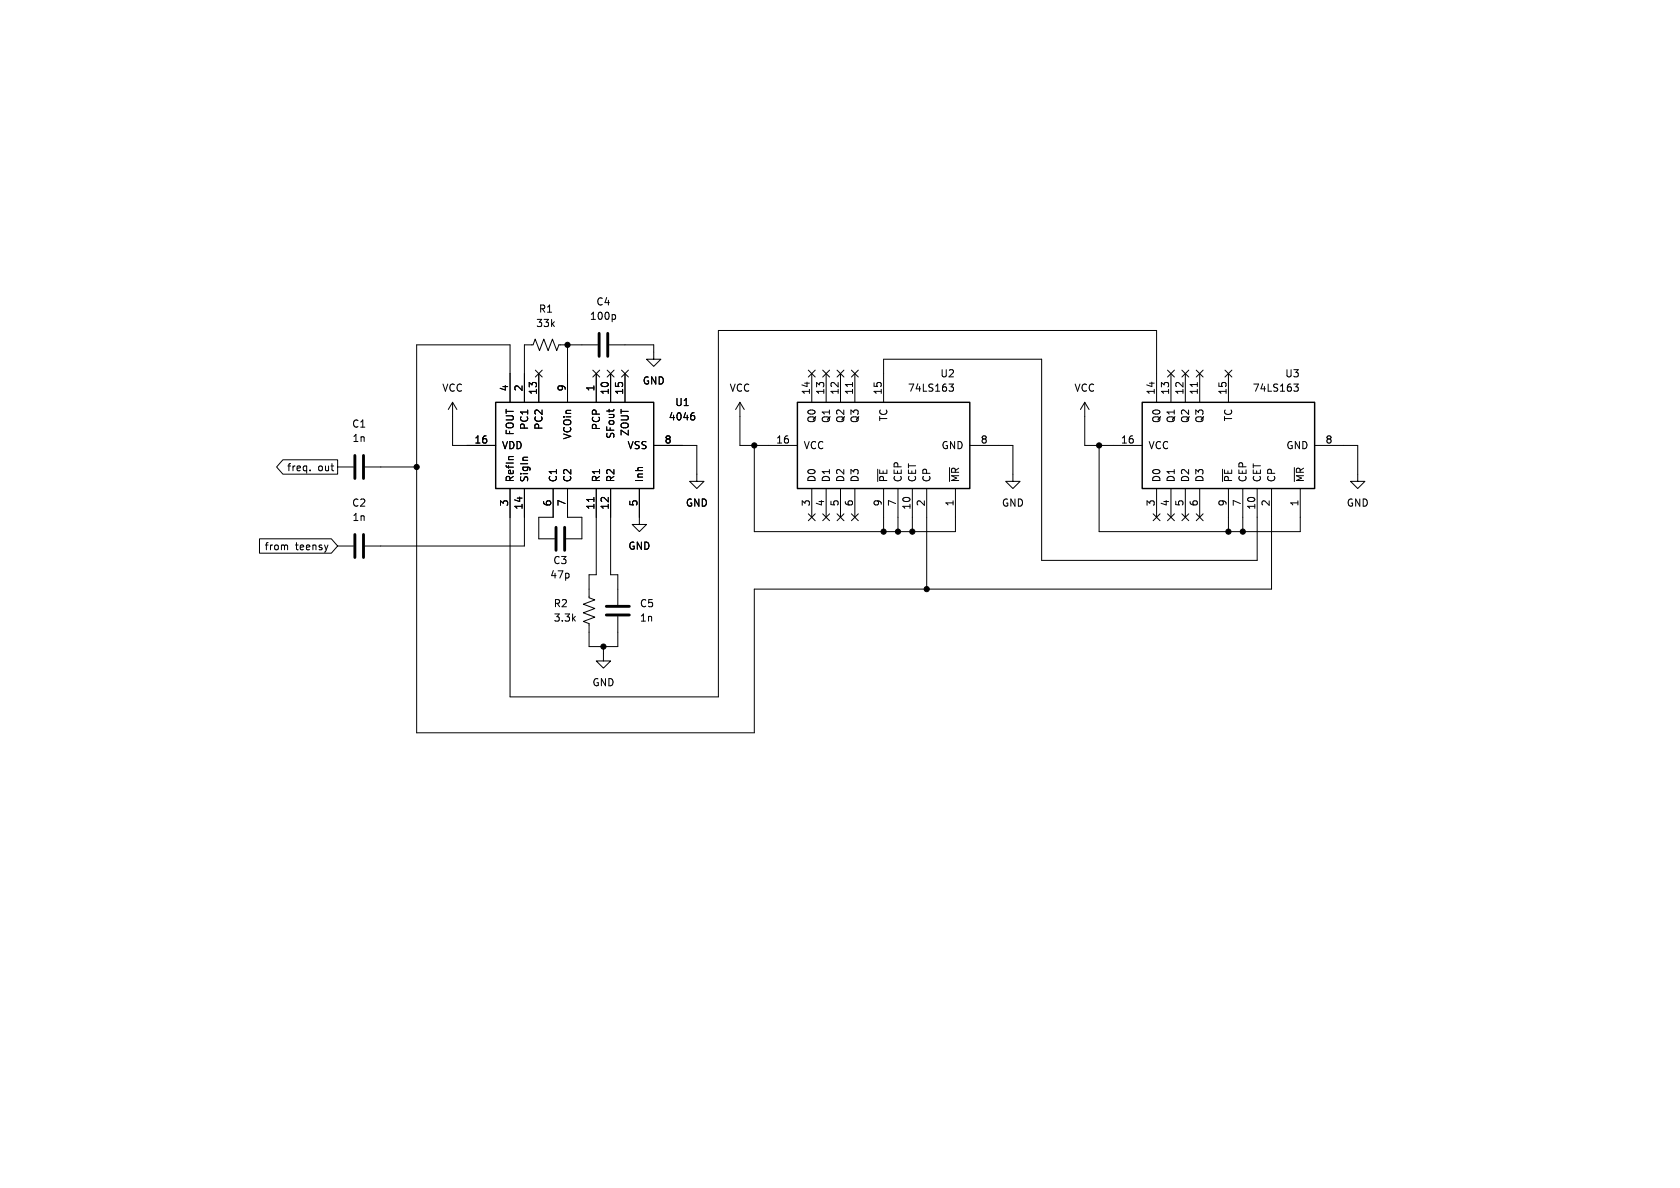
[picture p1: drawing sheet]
<svg xmlns="http://www.w3.org/2000/svg" width="297mm" height="210mm" viewBox="0 0 297 210" stroke-linecap="round" stroke-linejoin="round" font-family="sans-serif">
<g fill="none" stroke="#000" stroke-width=".18">
<path d="M108.6 55.6l.2 .3v.3l-.2 .3M80 71.1v7.6h7.6M80 71.1l-.8 1.3M80 71.1l.8 1.3M90.2 71.1v-10.1h-16.5v68.5h59.6v-25.4h91.5v-17.7M94.6 65.4l1.3 1.2M95.2 66v5.1M95.9 65.4l-1.3 1.2M100.3 61v10.1M104.8 65.4l1.2 1.2M105.4 66v5.1M105.7 61h-6.9l-.4 1-.7-2.1-.8 2.1-.8-2.1-.7 2.1-.8-2.1-.4 1.1h-1.5v10.1"/>
<path d="M106 65.4l-1.2 1.2M107.3 65.4l1.3 1.2M107.7 72.4v.4M107.7 61h7.9v2.5h1.2l-1.2 1.3-1.3-1.3h1.3M107.9 66v5.1M108.5 72.4v.1M108.6 65.4l-1.3 1.2M109.9 65.4l1.2 1.2M110.5 66v5.1M111.1 65.4l-1.2 1.2M115.6 78.7h7.6v6.4h1.3l-1.3 1.3-1.3-1.3h1.3M122.5 73h.2"/>
<path d="M122.6 73.5l.2 .2v.3l-.2 .2M130.8 71.1v7.6h10.2M130.8 71.1l-.8 1.3M130.8 71.1l.8 1.3M133.3 78.7v15.3h35.6v-7.6M142.9 65.4l1.2 1.2M143.5 66v5.1M144.1 65.4l-1.2 1.2M145.4 65.4l1.3 1.2M146 66v5.1M146.7 65.4l-1.3 1.2M148 65.4l1.2 1.2"/>
<path d="M148.6 66v5.1M149.2 65.4l-1.2 1.2M150.5 65.4l1.2 1.2M150.7 67.6v.7M151.1 66v5.1M151.7 65.4l-1.2 1.2M156.2 71.1v-7.6h27.9v35.6h38.1v-12.7M167.8 67.9h.8l-.5 .5 .4 .1 .1 .4-.3 .3h-.3M171.4 78.7h7.7v6.4h1.2l-1.2 1.3-1.3-1.3h1.3M191.8 71.1v7.6h10.1M191.8 71.1l-.8 1.3M191.8 71.1l.7 1.3"/>
<path d="M194.3 78.7v15.3h35.6v-7.6M204.5 71.1v-12.7h-77.5v64.8h-36.8v-36.8M206.4 65.4l1.2 1.2M207 66v5.1M207.6 65.4l-1.2 1.2M208.9 65.4l1.3 1.2M209.5 66v5.1M210.2 65.4l-1.3 1.2M211.5 65.4l1.2 1.2M211.7 67.6v.7M212.1 66v5.1M212.7 65.4l-1.2 1.2"/>
<path d="M216.6 65.4l1.2 1.2M217.2 66v5.1M217.8 65.4l-1.2 1.2M228.7 67.9h.8l-.4 .5 .4 .1v.4l-.2 .3h-.4M232.4 78.7h7.6v6.4h1.3l-1.3 1.3-1.2-1.3h1.2M45.9 95.2h12.7l1.1 1.3-1.1 1.3h-12.7zM50 81.3h9.7v2.5h-9.7l-1.1-1.2zM50.7 96.3l.1 .2v.7M54.8 83.1v.1M59.7 82.6h2.8M59.7 96.5h2.8M64.5 82.6h9.2"/>
<path d="M92.7 86.4v10.1h-28.2M97.8 86.4v5h-2.6v3.9h2.8M100.3 86.4v5h2.6v3.9h-2.8M105 87.9v.8M105.4 86.4v15.2h-1.3v4.1l1.1 .3-2.1 .8 2.1 .8-2.1 .7 2.1 .8-2.1 .8 1 .3v4.1h5.1v-5.3M107.9 86.4v15.2h1.3v5.3M113 86.4v6.3h1.3l-1.3 1.3-1.2-1.3h1.2M142.9 90.8l1.2 1.2M143.5 86.4v5M144.1 90.8l-1.2 1.2M145.4 90.8l1.3 1.2M146 86.4v5"/>
<path d="M146.7 90.8l-1.3 1.2M148 90.8l1.2 1.2M148.6 86.4v5M149.2 90.8l-1.2 1.2M150.5 90.8l1.2 1.2M151.1 86.4v5M151.7 90.8l-1.2 1.2M155.2 83v2.1M156.2 86.4v7.6M158.7 86.4v7.6M161.3 86.4v7.6M163.8 86.4v17.7"/>
<path d="M167.9 82.6v2.5M203.9 90.8l1.2 1.2M204.5 86.4v5M205.1 90.8l-1.2 1.2M206.4 90.8l1.2 1.2M207 86.4v5M207.6 90.8l-1.2 1.2M208.9 90.8l1.3 1.2M209.5 86.4v5M210.2 90.8l-1.3 1.2M211.5 90.8l1.2 1.2M212.1 86.4v5"/>
<path d="M212.7 90.8l-1.2 1.2M216.1 83v2.1M217.2 86.4v7.6M219.7 86.4v7.6M228.8 82.6v2.5M106.7 114.3v2.5h1.2l-1.2 1.3-1.3-1.3h1.3"/>
</g>
<path d="M87.6 71.1h28v15.3h-28zM141 71.1h30.4v15.3h-30.4zM201.9 71.1h30.5v15.3h-30.5z" fill="none" stroke="#000" stroke-width=".25"/>
<path d="M105.9 58.9v4.1M107.4 58.9v4.1M62.7 80.5v4.1M62.7 94.5v4.1M64.3 80.5v4.1M64.3 94.5v4.1M98.3 93.2v4.1M99.8 93.2v4.1M107.2 108.7h4.1M107.2 107.2h4.1" fill="none" stroke="#000" stroke-width=".51"/>
<g fill="#000" stroke="#000" stroke-width=".18">
<circle cx="100.3" cy="61" r=".46"/>
<circle cx="133.3" cy="78.7" r=".46"/>
<circle cx="194.3" cy="78.7" r=".46"/>
<circle cx="73.7" cy="82.6" r=".46"/>
<circle cx="156.2" cy="94" r=".46"/>
<circle cx="158.7" cy="94" r=".46"/>
<circle cx="161.3" cy="94" r=".46"/>
<circle cx="217.2" cy="94" r=".46"/>
<circle cx="219.7" cy="94" r=".46"/>
<circle cx="106.7" cy="114.3" r=".46"/>
<circle cx="163.8" cy="104.1" r=".46"/>
</g>
<g font-size="1.8">
<text x="94.7" y="58">33k</text>
<text x="95.2" y="55.5">R1</text>
<text x="104.2" y="56.7">100p</text>
<text x="105.3" y="54.2">C4</text>
<text x="78.1" y="69.4">VCC</text>
<text x="89.9" y="69.3" transform="rotate(-90 89.9 69.3)">4</text>
<text x="92.5" y="69.3" transform="rotate(-90 92.5 69.3)">2</text>
<text x="95" y="69.9" transform="rotate(-90 95 69.9)">13</text>
<text x="100.1" y="69.3" transform="rotate(-90 100.1 69.3)">9</text>
<text x="105.2" y="69.3" transform="rotate(-90 105.2 69.3)">1</text>
<text x="107.7" y="69.9" transform="rotate(-90 107.7 69.9)">10</text>
<text x="110.2" y="69.9" transform="rotate(-90 110.2 69.9)">15</text>
<text x="113.5" y="68.2">GND</text>
<text x="119.3" y="72">U1</text>
<text x="128.9" y="69.4">VCC</text>
<text x="143.3" y="69.9" transform="rotate(-90 143.3 69.9)">14</text>
<text x="145.8" y="69.9" transform="rotate(-90 145.8 69.9)">13</text>
<text x="148.3" y="69.9" transform="rotate(-90 148.3 69.9)">12</text>
<text x="150.9" y="69.9" transform="rotate(-90 150.9 69.9)">11</text>
<text x="156" y="69.9" transform="rotate(-90 156 69.9)">15</text>
<text x="160.4" y="69.4">74LS163</text>
<text x="166.2" y="66.9">U2</text>
<text x="189.9" y="69.4">VCC</text>
<text x="204.2" y="69.9" transform="rotate(-90 204.2 69.9)">14</text>
<text x="206.8" y="69.9" transform="rotate(-90 206.8 69.9)">13</text>
<text x="209.3" y="69.9" transform="rotate(-90 209.3 69.9)">12</text>
<text x="211.8" y="69.9" transform="rotate(-90 211.8 69.9)">11</text>
<text x="216.9" y="69.9" transform="rotate(-90 216.9 69.9)">15</text>
<text x="221.4" y="69.4">74LS163</text>
<text x="227.1" y="66.9">U3</text>
<text x="62.2" y="75.8">C1</text>
<text x="91" y="77.1" transform="rotate(-90 91 77.1)">FOUT</text>
<text x="93.6" y="76.1" transform="rotate(-90 93.6 76.1)">PC1</text>
<text x="96.1" y="76.1" transform="rotate(-90 96.1 76.1)">PC2</text>
<text x="101.2" y="77.8" transform="rotate(-90 101.2 77.8)">VCOin</text>
<text x="106.3" y="76.1" transform="rotate(-90 106.3 76.1)">PCP</text>
<text x="108.8" y="77.7" transform="rotate(-90 108.8 77.7)">SFout</text>
<text x="111.4" y="77.2" transform="rotate(-90 111.4 77.2)">ZOUT</text>
<text x="118.1" y="74.5">4046</text>
<text x="144.4" y="74.9" transform="rotate(-90 144.4 74.9)">Q0</text>
<text x="146.9" y="74.9" transform="rotate(-90 146.9 74.9)">Q1</text>
<text x="149.5" y="74.9" transform="rotate(-90 149.5 74.9)">Q2</text>
<text x="152" y="74.9" transform="rotate(-90 152 74.9)">Q3</text>
<text x="157.1" y="74.6" transform="rotate(-90 157.1 74.6)">TC</text>
<text x="205.3" y="74.9" transform="rotate(-90 205.3 74.9)">Q0</text>
<text x="207.9" y="74.9" transform="rotate(-90 207.9 74.9)">Q1</text>
<text x="210.4" y="74.9" transform="rotate(-90 210.4 74.9)">Q2</text>
<text x="213" y="74.9" transform="rotate(-90 213 74.9)">Q3</text>
<text x="218" y="74.6" transform="rotate(-90 218 74.6)">TC</text>
<text x="50.7" y="83.5">freq.</text>
<text x="56.2" y="83.5">out</text>
<text x="62.2" y="78.3">1n</text>
<text x="83.8" y="78.5">16</text>
<text x="88.6" y="79.6">VDD</text>
<text x="110.8" y="79.6">VSS</text>
<text x="117.4" y="78.5">8</text>
<text x="137.1" y="78.5">16</text>
<text x="142" y="79.6">VCC</text>
<text x="166.4" y="79.6">GND</text>
<text x="173.3" y="78.5">8</text>
<text x="198.1" y="78.5">16</text>
<text x="202.9" y="79.6">VCC</text>
<text x="227.3" y="79.6">GND</text>
<text x="234.2" y="78.5">8</text>
<text x="62.2" y="89.8">C2</text>
<text x="89.9" y="89.6" transform="rotate(-90 89.9 89.6)">3</text>
<text x="91" y="85.3" transform="rotate(-90 91 85.3)">RefIn</text>
<text x="93.6" y="85.3" transform="rotate(-90 93.6 85.3)">SigIn</text>
<text x="97.5" y="89.6" transform="rotate(-90 97.5 89.6)">6</text>
<text x="98.7" y="85.3" transform="rotate(-90 98.7 85.3)">C1</text>
<text x="100.1" y="89.6" transform="rotate(-90 100.1 89.6)">7</text>
<text x="101.2" y="85.3" transform="rotate(-90 101.2 85.3)">C2</text>
<text x="106.3" y="85.3" transform="rotate(-90 106.3 85.3)">R1</text>
<text x="108.8" y="85.3" transform="rotate(-90 108.8 85.3)">R2</text>
<text x="112.8" y="89.6" transform="rotate(-90 112.8 89.6)">5</text>
<text x="113.9" y="85.3" transform="rotate(-90 113.9 85.3)">Inh</text>
<text x="121.2" y="89.8">GND</text>
<text x="143.3" y="89.6" transform="rotate(-90 143.3 89.6)">3</text>
<text x="144.4" y="85.3" transform="rotate(-90 144.4 85.3)">D0</text>
<text x="145.8" y="89.6" transform="rotate(-90 145.8 89.6)">4</text>
<text x="146.9" y="85.3" transform="rotate(-90 146.9 85.3)">D1</text>
<text x="148.3" y="89.6" transform="rotate(-90 148.3 89.6)">5</text>
<text x="149.5" y="85.3" transform="rotate(-90 149.5 85.3)">D2</text>
<text x="150.9" y="89.6" transform="rotate(-90 150.9 89.6)">6</text>
<text x="152" y="85.3" transform="rotate(-90 152 85.3)">D3</text>
<text x="156" y="89.6" transform="rotate(-90 156 89.6)">9</text>
<text x="157.1" y="85.3" transform="rotate(-90 157.1 85.3)">~{PE}</text>
<text x="158.5" y="89.6" transform="rotate(-90 158.5 89.6)">7</text>
<text x="159.6" y="85.3" transform="rotate(-90 159.6 85.3)">CEP</text>
<text x="162.2" y="85.3" transform="rotate(-90 162.2 85.3)">CET</text>
<text x="163.6" y="89.6" transform="rotate(-90 163.6 89.6)">2</text>
<text x="164.7" y="85.3" transform="rotate(-90 164.7 85.3)">CP</text>
<text x="168.7" y="89.6" transform="rotate(-90 168.7 89.6)">1</text>
<text x="169.8" y="85.3" transform="rotate(-90 169.8 85.3)">~{MR}</text>
<text x="177" y="89.8">GND</text>
<text x="204.2" y="89.6" transform="rotate(-90 204.2 89.6)">3</text>
<text x="205.3" y="85.3" transform="rotate(-90 205.3 85.3)">D0</text>
<text x="206.8" y="89.6" transform="rotate(-90 206.8 89.6)">4</text>
<text x="207.9" y="85.3" transform="rotate(-90 207.9 85.3)">D1</text>
<text x="209.3" y="89.6" transform="rotate(-90 209.3 89.6)">5</text>
<text x="210.4" y="85.3" transform="rotate(-90 210.4 85.3)">D2</text>
<text x="211.8" y="89.6" transform="rotate(-90 211.8 89.6)">6</text>
<text x="213" y="85.3" transform="rotate(-90 213 85.3)">D3</text>
<text x="216.9" y="89.6" transform="rotate(-90 216.9 89.6)">9</text>
<text x="218" y="85.3" transform="rotate(-90 218 85.3)">~{PE}</text>
<text x="219.5" y="89.6" transform="rotate(-90 219.5 89.6)">7</text>
<text x="220.6" y="85.3" transform="rotate(-90 220.6 85.3)">CEP</text>
<text x="223.1" y="85.3" transform="rotate(-90 223.1 85.3)">CET</text>
<text x="224.5" y="89.6" transform="rotate(-90 224.5 89.6)">2</text>
<text x="225.7" y="85.3" transform="rotate(-90 225.7 85.3)">CP</text>
<text x="229.6" y="89.6" transform="rotate(-90 229.6 89.6)">1</text>
<text x="230.7" y="85.3" transform="rotate(-90 230.7 85.3)">~{MR}</text>
<text x="238" y="89.8">GND</text>
<text x="62.2" y="92.3">1n</text>
<text x="92.5" y="90.2" transform="rotate(-90 92.5 90.2)">14</text>
<text x="105.2" y="90.2" transform="rotate(-90 105.2 90.2)">11</text>
<text x="107.7" y="90.2" transform="rotate(-90 107.7 90.2)">12</text>
<text x="161" y="90.2" transform="rotate(-90 161 90.2)">10</text>
<text x="222" y="90.2" transform="rotate(-90 222 90.2)">10</text>
<text x="46.7" y="97.5">from</text>
<text x="52.2" y="97.5">teensy</text>
<text x="97.7" y="99.9">C3</text>
<text x="111" y="97.4">GND</text>
<text x="97.2" y="102.5">47p</text>
<text x="97.8" y="107.5">R2</text>
<text x="113" y="107.5">C5</text>
<text x="97.8" y="110.1">3.3k</text>
<text x="113" y="110.1">1n</text>
<text x="104.6" y="121.5">GND</text>
</g>
</svg>
